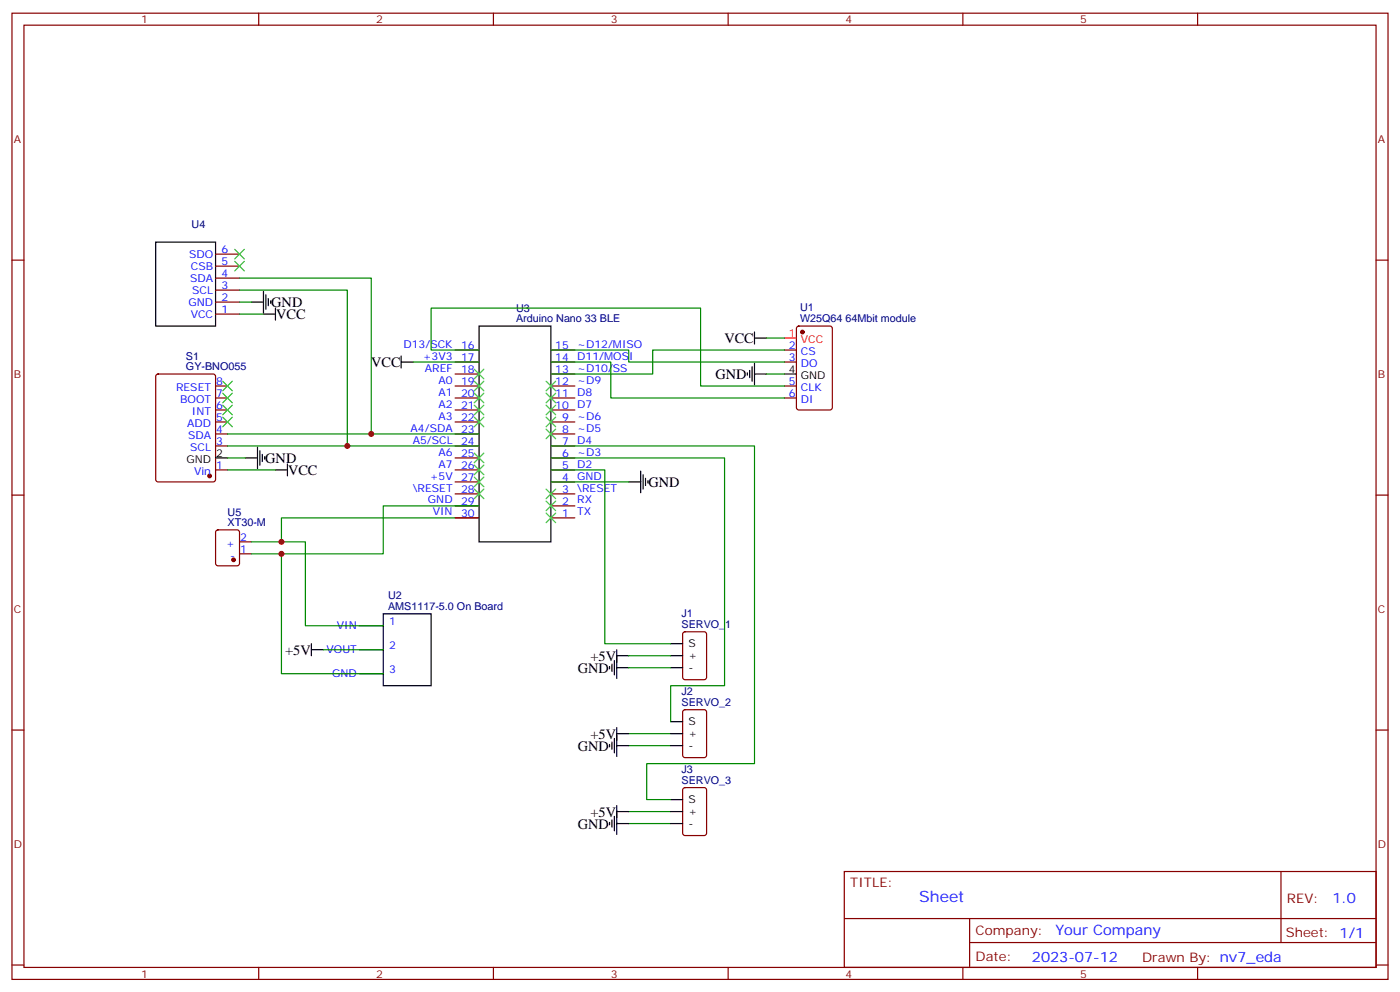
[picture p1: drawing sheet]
<svg xmlns="http://www.w3.org/2000/svg" width="412mm" height="292mm" viewBox="0 0 412 292" stroke-linecap="round" stroke-linejoin="round" font-family="sans-serif">
<g fill="none" stroke="#870000" stroke-width=".35">
<path d="M3.5 3.9h405.4v284.3h-405.4zM7.1 7.4h398.2v277.3h-398.2zM76.2 3.9v3.5M145.3 3.9v3.5M214.5 3.9v3.5M283.6 3.9v3.5M352.8 3.9v3.5M3.5 76.6h3.6M63.5 78.3h7.1M63.5 74.8h7.1M405.3 76.6h3.6M63.5 92.4h7.1"/>
<path d="M63.5 88.9h7.1M63.5 85.4h7.1M63.5 81.8h7.1M234.8 96.2l.5-.2h9.2l.6 .4 .1 23.5-.5 .7h-9.4l-.6-.4-.1-23.5zM46.1 110.3l.5-.2h16.2l.6 .4 .1 30.6-.5 .7h-16.4l-.7-.4v-30.6zM63.5 113.6h3.5M63.5 117.1h3.5M134.1 103h7M134.1 106.5h7M134.1 113.6h7M134.1 117.1h7M134.1 110.1h7"/>
<path d="M162.3 103h7M162.3 106.5h7M162.3 113.6h7M162.3 117.1h7M162.3 110.1h7M231.1 103h3.5M231.1 106.5h3.5M231.1 113.6h3.5M231.1 117.1h3.5M63.5 138.3h3.5M63.5 131.2h3.5M63.5 127.7h3.5"/>
<path d="M63.5 124.2h3.5M63.5 120.6h3.5M134.1 138.3h7M134.1 131.2h7M134.1 127.7h7M134.1 124.2h7M134.1 120.6h7M134.1 134.8h7M162.3 138.3h7M162.3 131.2h7M162.3 127.7h7M162.3 124.2h7"/>
<path d="M162.3 120.6h7M162.3 134.8h7M3.5 145.7h3.6M63.7 156.1l.5-.2h5.6l.7 .5 .1 9.4-.5 .7h-5.9l-.6-.5-.1-9.4zM70.6 159.5h3.5M134.1 141.8h7M134.1 145.3h7M134.1 148.9h7M134.1 152.4h7M162.3 141.8h7M162.3 145.3h7M162.3 148.9h7"/>
<path d="M162.3 152.4h7M405.3 145.7h3.6M70.6 163h3.5M105.8 184.1h7.1M105.8 191.2h7.1M105.8 198.3h7.1M201.3 186.1l.5-.2h5.6l.7 .4v13l-.4 .7h-5.9l-.7-.4v-13zM3.5 214.8h3.6M201.3 209.1l.5-.3h5.6l.7 .5v12.9l-.4 .7-5.9 .1-.7-.5v-13zM405.3 214.8h3.6M201.3 232l.5-.2h5.6l.7 .4v13l-.4 .6-5.9 .1-.7-.5v-12.9zM248.7 256.5h156.6v28.2h-156.6z"/>
<path d="M377.3 256.5v20.9M248.7 270.3h156.5M285.6 277.4h119.6M285.6 270.3v14.1M3.5 284h3.6M76.2 284.7v3.5M145.3 284.7v3.5M214.5 284.7v3.5M283.6 284.7v3.5M352.8 284.7v3.5M405.3 284h3.6"/>
</g>
<g fill="#870000" stroke="#870000" stroke-width=".35">
<circle cx="236.4" cy="97.7" r=".53"/>
<circle cx="61.7" cy="140.1" r=".53"/>
<circle cx="68.8" cy="164.7" r=".53"/>
</g>
<path d="M231.1 99.5h3.5" fill="none" stroke="#f00" stroke-width=".35"/>
<g fill="none" stroke="#000" stroke-width=".35">
<path d="M45.9 71.3h17.6v24.7h-17.6zM74.1 88.9h3.5M77.6 92.4h3.5M77.6 85.7v6.4M78.3 86.8v4.2M79 87.8v2.2M79.7 88.5v.8M81.1 90.7v3.5M141.1 96h21.2v63.5h-21.2zM222.2 99.5h3.6M222.2 97.7v3.5M118.2 106.5h3.5"/>
<path d="M118.2 104.8v3.5M220.1 109.7v.7M220.8 109v2.1M221.5 107.9v4.3M222.2 110.1h3.6M222.2 106.9v6.3M231.1 110.1h3.5M63.5 134.8h3.5M72.3 134.8h3.5M75.8 131.6v6.3M76.6 132.6v4.3M77.3 133.7v2.1"/>
<path d="M78 134.4v.7M81.1 138.3h3.6M84.7 136.5v3.6M188.7 138.6v6.4M189.4 139.7v4.2M185.2 141.8h3.5M190.1 140.8v2.1M190.9 141.5v.7M91.7 191.2h3.5M91.7 189.4v3.6M112.9 180.6h14.1v21.2h-14.1zM179.6 196.1v.7"/>
<path d="M180.3 195.4v2.2M181 194.4v4.2M181.7 196.5h3.5M181.7 193h3.5M181.7 191.2v8.5M197.6 196.5h3.5M197.6 189.4h3.5M197.6 193h3.5M179.6 219.1v.7M180.3 218.4v2.1M181 217.3v4.2M181.7 214.1v8.5"/>
<path d="M181.7 219.4h3.5M181.7 215.9h3.5M197.6 219.4h3.5M197.6 215.9h3.5M197.6 212.4h3.5M181.7 237.1v8.4M181.7 238.8h3.5M197.6 238.8h3.5M197.6 235.3h3.5M179.6 242v.7M180.3 241.3v2.1M181 240.2v4.3"/>
<path d="M181.7 242.4h3.5M197.6 242.4h3.5"/>
</g>
<g fill="none" stroke="#008700" stroke-width=".35">
<path d="M70.6 85.4h31.7v45.8M70.6 81.8h38.8v45.9M70.6 92.4h7M70.6 88.9h3.5M225.8 99.5h5.3M121.7 106.5h19.4M141.1 103h-14.1v-12.3h79.4v22.9h24.7M162.3 103h22.9v3.5h45.9M162.3 106.5h17.6v10.6h51.2M225.8 110.1h5.3M231.1 103h-38.8v7.1h-30M67 134.8h5.3"/>
<path d="M67 138.3h14.1M67 127.7h74.1M67 131.2h74.1M162.3 138.3h15.9v51.1h19.4M162.3 134.8h51.1v67h-15.8v10.6M162.3 131.2h59.9v93.5h-31.7v10.6h7.1M74.1 159.5h8.8M141.1 152.4h-58.2v7.1h7.1v24.6h22.9M141.1 148.9h-28.2v14.1h-30v35.3h30M162.3 141.8h22.9M74.1 163h8.8M95.2 191.2h17.7"/>
<path d="M185.2 193h12.4M185.2 196.5h12.4M185.2 219.4h12.4M185.2 215.9h12.4M185.2 238.8h12.4M185.2 242.4h12.4"/>
</g>
<g fill="none" stroke="#3c3" stroke-width=".35">
<path d="M69.1 73.4l2.9 2.8M69.1 76.9l2.9 2.8M72 73.4l-2.9 2.8M72 76.9l-2.9 2.8M65.6 119.2l2.8 2.9M65.6 115.7l2.8 2.8M65.6 112.2l2.8 2.8M68.4 119.2l-2.8 2.9M68.4 115.7l-2.8 2.8M68.4 112.2l-2.8 2.8M139.7 119.2l2.8 2.9M139.7 115.7l2.8 2.8"/>
<path d="M139.7 112.2l2.8 2.8M139.7 108.7l2.8 2.8M142.5 119.2l-2.8 2.9M142.5 115.7l-2.8 2.8M142.5 112.2l-2.8 2.8M142.5 108.7l-2.8 2.8M160.9 112.2l2.8 2.8M160.9 115.7l2.8 2.8M160.9 119.2l2.8 2.9M163.7 112.2l-2.8 2.8M163.7 115.7l-2.8 2.8M163.7 119.2l-2.8 2.9"/>
<path d="M65.6 122.8l2.8 2.8M68.4 122.8l-2.8 2.8M139.7 136.9l2.8 2.8M139.7 133.3l2.8 2.9M139.7 122.8l2.8 2.8M142.5 133.3l-2.8 2.9M142.5 136.9l-2.8 2.8M142.5 122.8l-2.8 2.8M160.9 122.8l2.8 2.8M160.9 126.3l2.8 2.8M163.7 122.8l-2.8 2.8M163.7 126.3l-2.8 2.8"/>
<path d="M139.7 143.9l2.8 2.9M139.7 140.4l2.8 2.8M142.5 140.4l-2.8 2.8M142.5 143.9l-2.8 2.9M160.9 143.9l2.8 2.9M160.9 147.5l2.8 2.8M160.9 151l2.8 2.8M163.7 143.9l-2.8 2.9M163.7 147.5l-2.8 2.8M163.7 151l-2.8 2.8"/>
</g>
<g fill="#c00">
<circle cx="102.3" cy="131.2" r=".88"/>
<circle cx="109.4" cy="127.7" r=".88"/>
<circle cx="82.9" cy="159.5" r=".88"/>
<circle cx="82.9" cy="163" r=".88"/>
</g>
<text font-size="4.6" fill="#00f" x="270.8" y="265.5">Sheet</text>
<g font-size="4.2">
<text x="79.9" y="90.4">GND</text>
<text x="81.3" y="93.9">VCC</text>
<text x="213.4" y="100.9">VCC</text>
<text x="109.3" y="108">VCC</text>
<text x="210.8" y="111.5">GND</text>
<text x="78.1" y="136.2">GND</text>
<text x="84.8" y="139.7">VCC</text>
<text x="191" y="143.3">GND</text>
<text x="84" y="192.7">+5V</text>
<text x="170.2" y="198">GND</text>
<text x="173.9" y="194.4">+5V</text>
<text x="170.2" y="220.9">GND</text>
<text x="173.9" y="217.4">+5V</text>
<text x="170.2" y="243.8">GND</text>
<text x="173.9" y="240.3">+5V</text>
</g>
<g font-size="4.2" fill="#00f">
<text x="392.5" y="265.7">1.0</text>
<text x="310.9" y="275.3">Your Company</text>
<text x="304" y="283.1">2023-07-12</text>
</g>
<g font-size="3.9" fill="#800">
<text x="250.5" y="261.1">TITLE:</text>
<text x="379.1" y="265.7">REV:</text>
<text x="287.4" y="275.3">Company:</text>
<text x="378.7" y="275.9">Sheet: 1/1</text>
<text x="287.4" y="282.9">Date:</text>
<text x="336.4" y="283">Drawn By: nv7_eda</text>
</g>
<g font-size="3.2" fill="#800">
<text x="41.6" y="6.9">1</text>
<text x="110.8" y="6.9">2</text>
<text x="179.9" y="6.9">3</text>
<text x="249.1" y="6.9">4</text>
<text x="318.2" y="6.9">5</text>
<text x="4.1" y="42">A</text>
<text x="405.9" y="42">A</text>
<text x="4.1" y="111.1">B</text>
<text x="405.9" y="111.1">B</text>
<text x="4.1" y="180.3">C</text>
<text x="405.9" y="180.3">C</text>
<text x="4.1" y="249.4">D</text>
<text x="405.9" y="249.4">D</text>
<text x="41.6" y="287.7">1</text>
<text x="110.8" y="287.7">2</text>
<text x="179.9" y="287.7">3</text>
<text x="249.1" y="287.7">4</text>
<text x="318.2" y="287.7">5</text>
</g>
<g font-size="3.2" fill="#000080">
<text x="56.5" y="67">U4</text>
<text x="152" y="94.9">Arduino Nano 33 BLE</text>
<text x="152" y="91.7">U3</text>
<text x="235.7" y="94.8">W25Q64 64Mbit module</text>
<text x="235.7" y="91.6">U1</text>
<text x="54.8" y="105.8">S1</text>
<text x="54.8" y="109">GY-BNO055</text>
<text x="67" y="154.9">XT30-M</text>
<text x="67" y="151.7">U5</text>
<text x="114.3" y="179.6">AMS1117-5.0 On Board</text>
<text x="114.3" y="176.4">U2</text>
<text x="200.8" y="184.9">SERVO_1</text>
<text x="200.8" y="181.7">J1</text>
<text x="200.8" y="207.8">SERVO_2</text>
<text x="200.8" y="204.6">J2</text>
<text x="200.8" y="227.5">J3</text>
<text x="200.8" y="230.7">SERVO_3</text>
</g>
<g font-size="3.2" fill="#00f">
<text x="55.7" y="75.8">SDO</text>
<text x="65.3" y="78">5</text>
<text x="65.3" y="74.4">6</text>
<text x="56" y="82.9">SDA</text>
<text x="56.2" y="79.4">CSB</text>
<text x="65.3" y="81.5">4</text>
<text x="55.5" y="90">GND</text>
<text x="56.6" y="86.4">SCL</text>
<text x="65.3" y="88.5">2</text>
<text x="65.3" y="85">3</text>
<text x="56.2" y="93.5">VCC</text>
<text x="65.3" y="92.1">1</text>
<text x="118.9" y="102.3">D13/SCK</text>
<text x="124.6" y="105.8">+3V3</text>
<text x="135.8" y="102.7">16</text>
<text x="135.8" y="106.2">17</text>
<text x="163.5" y="102.7">15</text>
<text x="163.5" y="106.2">14</text>
<text x="170" y="102.3">~D12/MISO</text>
<text x="170" y="105.8">D11/MOSI</text>
<text x="232.4" y="102.7">2</text>
<text x="232.4" y="106.2">3</text>
<text x="235.9" y="104.4">CS</text>
<text x="235.9" y="107.9">DO</text>
<text x="63.7" y="113.2">8</text>
<text x="125.1" y="109.4">AREF</text>
<text x="129.2" y="112.9">A0</text>
<text x="135.8" y="109.7">18</text>
<text x="135.8" y="113.2">19</text>
<text x="163.5" y="109.7">13</text>
<text x="163.5" y="113.2">12</text>
<text x="170" y="109.4">~D10/SS</text>
<text x="170" y="112.9">~D9</text>
<text x="232.4" y="113.2">5</text>
<text x="51.9" y="115">RESET</text>
<text x="53.1" y="118.5">BOOT</text>
<text x="63.7" y="116.8">7</text>
<text x="129.2" y="116.4">A1</text>
<text x="129.2" y="119.9">A2</text>
<text x="135.8" y="116.8">20</text>
<text x="163.5" y="116.8">11</text>
<text x="170" y="116.4">D8</text>
<text x="170" y="119.9">D7</text>
<text x="232.4" y="116.8">6</text>
<text x="235.9" y="115">CLK</text>
<text x="235.9" y="118.5">DI</text>
<text x="55.1" y="125.6">ADD</text>
<text x="56.5" y="122.1">INT</text>
<text x="63.7" y="123.8">5</text>
<text x="63.7" y="120.3">6</text>
<text x="129.2" y="123.5">A3</text>
<text x="135.8" y="120.3">21</text>
<text x="135.8" y="123.8">22</text>
<text x="163.5" y="120.3">10</text>
<text x="165.6" y="123.8">9</text>
<text x="170" y="123.5">~D6</text>
<text x="55.4" y="129.1">SDA</text>
<text x="63.7" y="130.9">3</text>
<text x="63.7" y="127.4">4</text>
<text x="120.9" y="127">A4/SDA</text>
<text x="121.6" y="130.5">A5/SCL</text>
<text x="135.8" y="127.4">23</text>
<text x="135.8" y="130.9">24</text>
<text x="165.6" y="127.4">8</text>
<text x="165.6" y="130.9">7</text>
<text x="170" y="127">~D5</text>
<text x="170" y="130.5">D4</text>
<text x="56" y="132.6">SCL</text>
<text x="63.7" y="137.9">1</text>
<text x="129.2" y="134.1">A6</text>
<text x="129.2" y="137.6">A7</text>
<text x="135.8" y="134.4">25</text>
<text x="135.8" y="137.9">26</text>
<text x="165.6" y="134.4">6</text>
<text x="165.6" y="137.9">5</text>
<text x="170" y="134.1">~D3</text>
<text x="170" y="137.6">D2</text>
<text x="57.1" y="139.7">Vin</text>
<text x="126.6" y="141.1">+5V</text>
<text x="135.8" y="141.5">27</text>
<text x="165.6" y="141.5">4</text>
<text x="170" y="141.1">GND</text>
<text x="121.6" y="144.6">\RESET</text>
<text x="126.1" y="148.2">GND</text>
<text x="135.8" y="145">28</text>
<text x="135.8" y="148.5">29</text>
<text x="165.6" y="145">3</text>
<text x="165.6" y="148.5">2</text>
<text x="170" y="144.6">\RESET</text>
<text x="170" y="148.2">RX</text>
<text x="127.5" y="151.7">VIN</text>
<text x="135.8" y="152">30</text>
<text x="165.6" y="152">1</text>
<text x="170" y="151.7">TX</text>
<text x="66.7" y="160.9">+</text>
<text x="70.7" y="159.1">2</text>
<text x="67.8" y="164.4">-</text>
<text x="70.7" y="162.6">1</text>
<text x="99.3" y="185.2">VIN</text>
<text x="114.7" y="183.8">1</text>
<text x="114.7" y="190.9">2</text>
<text x="96.2" y="192.3">VOUT</text>
<text x="114.7" y="197.9">3</text>
<text x="97.8" y="199.3">GND</text>
</g>
<g font-size="3.2" fill="#f00">
<text x="232.4" y="99.1">1</text>
<text x="235.9" y="100.9">VCC</text>
</g>
<g font-size="3.2">
<text x="232.4" y="109.7">4</text>
<text x="235.9" y="111.5">GND</text>
<text x="54.9" y="136.2">GND</text>
<text x="63.7" y="134.4">2</text>
<text x="202.8" y="190.5">S</text>
<text x="202.8" y="197.6">-</text>
<text x="202.8" y="194">+</text>
<text x="202.8" y="213.4">S</text>
<text x="202.8" y="220.5">-</text>
<text x="202.8" y="217">+</text>
<text x="202.8" y="236.4">S</text>
<text x="202.8" y="239.9">+</text>
<text x="202.8" y="243.4">-</text>
</g>
</svg>
